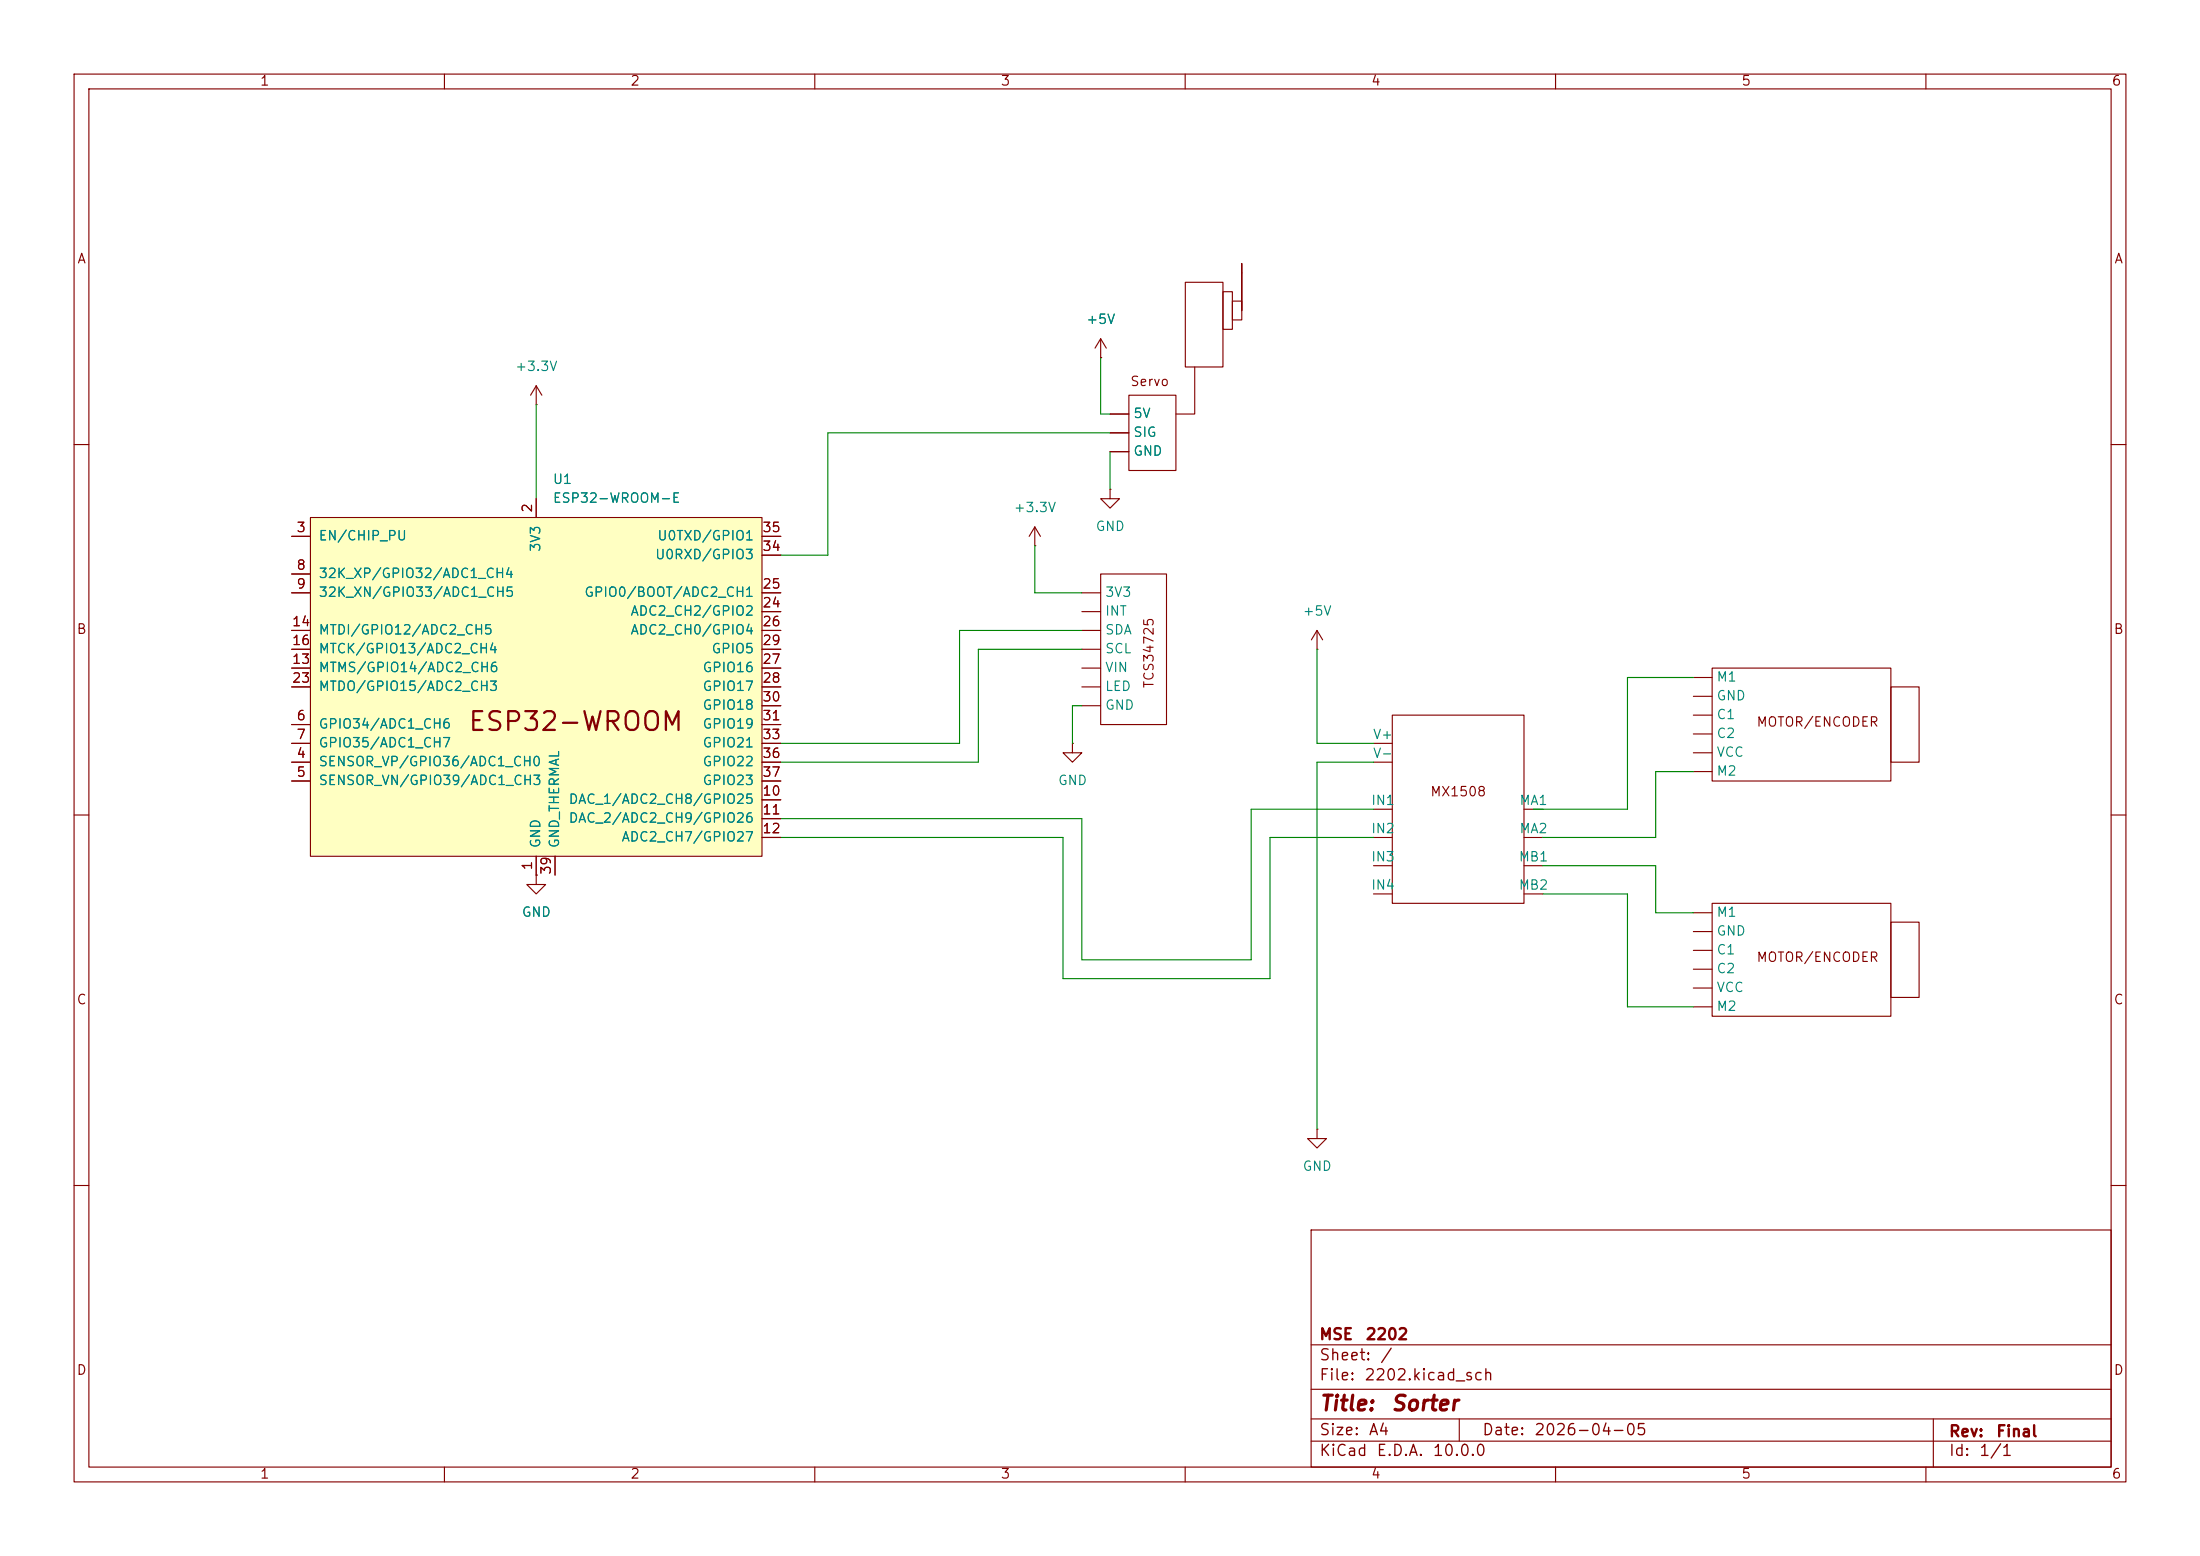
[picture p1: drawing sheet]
<svg xmlns="http://www.w3.org/2000/svg" width="297mm" height="210mm" viewBox="0 0 297 210" stroke-linecap="round" stroke-linejoin="round" font-family="sans-serif">
<g fill="none" stroke="#840000" stroke-width=".15">
<path d="M10 10h277v190h-277zM12 12h273v186h-273zM60 10v2M110 10v2M160 10v2M210 10v2M260 10v2M10 60h2M149.9 66v1.3h1.2l-1.2 1.3-1.3-1.3h1.3M149.9 66h.1M285 60h2M228.6 91.4h2.5"/>
<path d="M228.6 94h2.5M228.6 96.5h2.5M228.6 99.1h2.5M231.1 90.2h24.2v15.2h-24.2zM255.3 92.7h3.8v10.2h-3.8zM10 110h2M228.6 101.6h2.5M228.6 104.1h2.5M285 110h2M10 160h2M177 166h108v32h-108zM285 160h2"/>
<path d="M60 198v2M110 198v2M160 198v2M177 194.5h108M177 191.5h108M177 187.5h108M177 181.5h108M197 191.5v3M210 198v2M260 198v2M261 191.5v6.5"/>
</g>
<path d="M41.9 69.9h61v45.7h-61z" fill="#ffffc2"/>
<g fill="none" stroke="#840000" stroke-width=".15">
<path d="M160 38.1h5.1v11.4h-5.1zM165.1 39.4h1.3v5.1h-1.3zM167.6 35.6v1.2zM167.6 36.8v5.1zM72.4 54.6h.1M72.4 52.1v2.5M72.4 52.1l-.8 1.2M72.4 52.1l.8 1.2M148.6 48.3h.1M148.6 45.7l-.8 1.3M148.6 45.7l.8 1.3M148.6 45.7v2.6"/>
<path d="M149.9 55.9h2.5M149.9 58.4h2.5M152.4 53.3h6.3v10.2h-6.3zM161.3 49.5v6.4h-2.6M166.4 40.6h1.2v2.6h-1.2zM39.4 72.4h2.5M39.4 77.5h2.5M41.9 69.9h61v45.7h-61zM72.4 67.3v2.6M102.9 72.4h2.5M102.9 74.9h2.5M139.7 73.7h.1"/>
<path d="M139.7 71.1l-.8 1.3M139.7 71.1l.8 1.3M139.7 71.1v2.6M148.6 77.5h8.9v20.3h-8.9zM149.9 61h2.5M39.4 97.8h2.5M39.4 80h2.5M39.4 90.2h2.5M39.4 85.1h2.5M39.4 87.6h2.5M39.4 92.7h2.5M102.9 97.8h2.5"/>
<path d="M102.9 80h2.5M102.9 90.2h2.5M102.9 85.1h2.5M102.9 87.6h2.5M102.9 92.7h2.5M102.9 82.6h2.5M102.9 95.3h2.5M146 80h2.6M146 90.2h2.6M146 85.1h2.6M146 87.6h2.6M146 92.7h2.6"/>
<path d="M146 82.6h2.6M146 95.3h2.6M177.8 87.6h.1M177.8 85.1l-.8 1.3M177.8 85.1l.8 1.3M177.8 85.1v2.5M188 96.5h17.7v25.4h-17.7zM39.4 102.9h2.5M39.4 105.4h2.5M39.4 100.3h2.5M72.4 118.1v1.3h1.3l-1.3 1.3-1.3-1.3h1.3M72.4 118.1h.1"/>
<path d="M72.4 115.6v2.5M74.9 115.6v2.5M102.9 102.9h2.5M102.9 105.4h2.5M102.9 100.3h2.5M102.9 108h2.5M102.9 110.5h2.5M102.9 113h2.5M144.8 100.3v1.3h1.2l-1.2 1.3-1.3-1.3h1.3M144.8 100.3h.1M185.4 102.9h2.6M185.4 100.3h2.6"/>
<path d="M185.4 113h2.6M185.4 109.2h2.6M185.4 116.8h2.6M205.7 113h2.6M205.7 109.2h2.6M205.7 116.8h2.6M185.4 120.7h2.6M205.7 120.7h2.6M228.6 123.2h2.5M228.6 125.7h2.5M228.6 128.3h2.5M228.6 130.8h2.5"/>
<path d="M228.6 133.4h2.5M228.6 135.9h2.5M231.1 121.9h24.2v15.3h-24.2zM255.3 124.5h3.8v10.1h-3.8zM177.8 152.4v1.3h1.3l-1.3 1.2-1.3-1.2h1.3M177.8 152.4h.1"/>
</g>
<g fill="none" stroke="#008400" stroke-width=".15">
<path d="M72.4 54.6v12.7M148.6 48.3v7.6h1.3M149.9 58.4h-38.1v16.5h-6.4M139.7 73.7v6.3h6.3M149.9 61v5M146 87.6h-13.9v15.3h-26.7M146 95.3h-1.2v5M146 85.1h-16.5v15.2h-24.1M177.8 87.6v12.7h7.6M228.6 91.4h-8.9v17.8h-12.7M105.4 113h38.1v19.1h27.9v-19.1h14M185.4 109.2h-16.5v20.3h-22.9v-19h-40.6"/>
<path d="M185.4 102.9h-7.6v49.5M208.3 116.8h15.2v6.4h5.1M228.6 104.1h-5.1v8.9h-15.2M208.3 120.7h11.4v15.2h8.9"/>
</g>
<text font-size="2.5" fill="#840000" x="63" y="99.3">ESP32-­WROOM­</text>
<g font-size="2" fill="#840000">
<text x="178" y="190.9">Title:</text>
<text x="187.7" y="190.9">Sorter</text>
</g>
<g font-size="1.5" fill="#840000">
<text x="178" y="184">Sheet:</text>
<text x="178" y="181.2">MSE</text>
<text x="184.2" y="181.2">2202</text>
<text x="186.2" y="184">/</text>
<text x="178" y="186.7">File:</text>
<text x="184.1" y="186.7">2202.kicad_sch</text>
<text x="178" y="196.9">KiCad</text>
<text x="178" y="194.1">Size:</text>
<text x="184.7" y="194.1">A4</text>
<text x="185.7" y="196.9">E.D.A.</text>
<text x="193.3" y="196.9">10.0.0</text>
<text x="200" y="194.1">Date:</text>
<text x="207" y="194.1">2026-04-05</text>
<text x="263" y="194.3">Rev:</text>
<text x="263" y="196.9">Id:</text>
<text x="267.1" y="196.9">1/1</text>
<text x="269.4" y="194.3">Final</text>
</g>
<g font-size="1.3" fill="#840000">
<text x="35" y="11.9">1</text>
<text x="85" y="11.9">2</text>
<text x="135" y="11.9">3</text>
<text x="185" y="11.9">4</text>
<text x="235" y="11.9">5</text>
<text x="285" y="11.9">6</text>
<text x="10.3" y="35.9">A</text>
<text x="285.3" y="35.9">A</text>
<text x="152.5" y="52.4">Servo</text>
<text x="72.1" y="69.3" transform="rotate(-90 72.1 69.3)">2</text>
<text x="39.9" y="72.1">3</text>
<text x="39.9" y="77.2">8</text>
<text x="102.8" y="74.7">34</text>
<text x="102.8" y="72.1">35</text>
<text x="39.9" y="79.8">9</text>
<text x="102.8" y="82.3">24</text>
<text x="102.8" y="79.8">25</text>
<text x="10.3" y="85.9">B</text>
<text x="39.3" y="89.9">13</text>
<text x="39.3" y="84.8">14</text>
<text x="39.3" y="87.4">16</text>
<text x="102.8" y="84.8">26</text>
<text x="102.8" y="89.9">27</text>
<text x="102.8" y="87.4">29</text>
<text x="285.3" y="85.9">B</text>
<text x="39.3" y="92.5">23</text>
<text x="102.8" y="92.5">28</text>
<text x="102.8" y="95">30</text>
<text x="156.1" y="93" transform="rotate(-90 156.1 93)">TCS34725</text>
<text x="39.9" y="97.5">6</text>
<text x="39.9" y="100.1">7</text>
<text x="102.8" y="97.5">31</text>
<text x="102.8" y="100.1">33</text>
<text x="237" y="98.4">MOTOR/ENCODER</text>
<text x="39.9" y="102.6">4</text>
<text x="39.9" y="105.2">5</text>
<text x="102.8" y="107.7">10</text>
<text x="102.8" y="102.6">36</text>
<text x="102.8" y="105.2">37</text>
<text x="193" y="107.8">MX1508</text>
<text x="102.8" y="110.2">11</text>
<text x="102.8" y="112.8">12</text>
<text x="72.1" y="117.5" transform="rotate(-90 72.1 117.5)">1</text>
<text x="74.7" y="118.2" transform="rotate(-90 74.7 118.2)">39</text>
<text x="237" y="130.1">MOTOR/ENCODER</text>
<text x="10.3" y="135.9">C</text>
<text x="285.3" y="135.9">C</text>
<text x="10.3" y="185.9">D</text>
<text x="285.3" y="185.9">D</text>
<text x="35" y="199.9">1</text>
<text x="85" y="199.9">2</text>
<text x="135" y="199.9">3</text>
<text x="185" y="199.9">4</text>
<text x="235" y="199.9">5</text>
<text x="285" y="199.9">6</text>
</g>
<g font-size="1.3" fill="#008484">
<text x="146.6" y="44">+5V</text>
<text x="69.4" y="50.4">+3.3V</text>
<text x="152.9" y="56.7">5V</text>
<text x="152.9" y="59.3">SIG</text>
<text x="74.5" y="65.6">U1</text>
<text x="152.9" y="61.8">GND</text>
<text x="74.5" y="68.2">ESP32-WROOM-E</text>
<text x="136.8" y="69.4">+3.3V</text>
<text x="147.8" y="72">GND</text>
<text x="42.9" y="73.3">EN/CHIP_PU</text>
<text x="73.3" y="74.6" transform="rotate(-90 73.3 74.6)">3V3</text>
<text x="88.3" y="75.8">U0RXD/GPIO3</text>
<text x="88.6" y="73.3">U0TXD/GPIO1</text>
<text x="42.9" y="78.3">32K_XP/GPIO32/ADC1_CH4</text>
<text x="42.9" y="80.9">32K_XN/GPIO33/ADC1_CH5</text>
<text x="78.8" y="80.9">GPIO0/BOOT/ADC2_CH1</text>
<text x="85" y="83.4">ADC2_CH2/GPIO2</text>
<text x="149.1" y="83.4">INT</text>
<text x="149.1" y="80.9">3V3</text>
<text x="175.8" y="83.4">+5V</text>
<text x="42.9" y="86">MTDI/GPIO12/ADC2_CH5</text>
<text x="42.9" y="88.5">MTCK/GPIO13/ADC2_CH4</text>
<text x="85" y="86">ADC2_CH0/GPIO4</text>
<text x="96" y="88.5">GPIO5</text>
<text x="149.1" y="88.5">SCL</text>
<text x="149.1" y="86">SDA</text>
<text x="42.9" y="91">MTMS/GPIO14/ADC2_CH6</text>
<text x="42.9" y="93.6">MTDO/GPIO15/ADC2_CH3</text>
<text x="94.8" y="91">GPIO16</text>
<text x="94.8" y="93.6">GPIO17</text>
<text x="149.1" y="93.6">LED</text>
<text x="149.1" y="91">VIN</text>
<text x="231.6" y="92.3">M1</text>
<text x="231.6" y="94.8">GND</text>
<text x="42.9" y="98.7">GPIO34/ADC1_CH6</text>
<text x="42.9" y="101.2">GPIO35/ADC1_CH7</text>
<text x="94.8" y="96.1">GPIO18</text>
<text x="94.8" y="98.7">GPIO19</text>
<text x="94.8" y="101.2">GPIO21</text>
<text x="149.1" y="96.1">GND</text>
<text x="185.3" y="100.1">V+</text>
<text x="231.6" y="97.4">C1</text>
<text x="231.6" y="99.9">C2</text>
<text x="42.9" y="103.7">SENSOR_VP/GPIO36/ADC1_CH0</text>
<text x="42.9" y="106.3">SENSOR_VN/GPIO39/ADC1_CH3</text>
<text x="94.8" y="103.7">GPIO22</text>
<text x="94.8" y="106.3">GPIO23</text>
<text x="142.7" y="106.3">GND</text>
<text x="185.3" y="102.6">V-</text>
<text x="231.6" y="102.5">VCC</text>
<text x="231.6" y="105">M2</text>
<text x="76.7" y="108.8">DAC_1/ADC2_CH8/GPIO25</text>
<text x="76.7" y="111.4">DAC_2/ADC2_CH9/GPIO26</text>
<text x="83.8" y="113.9">ADC2_CH7/GPIO27</text>
<text x="185" y="109">IN1</text>
<text x="185" y="112.8">IN2</text>
<text x="205" y="109">MA1</text>
<text x="205" y="112.8">MA2</text>
<text x="73.3" y="114.6" transform="rotate(-90 73.3 114.6)">GND</text>
<text x="75.8" y="114.6" transform="rotate(-90 75.8 114.6)">GND_THERMAL</text>
<text x="185" y="116.6">IN3</text>
<text x="204.9" y="116.6">MB1</text>
<text x="70.4" y="124.1">GND</text>
<text x="185" y="120.4">IN4</text>
<text x="204.9" y="120.4">MB2</text>
<text x="231.6" y="124.1">M1</text>
<text x="231.6" y="126.6">GND</text>
<text x="231.6" y="129.1">C1</text>
<text x="231.6" y="131.7">C2</text>
<text x="231.6" y="134.2">VCC</text>
<text x="231.6" y="136.8">M2</text>
<text x="175.8" y="158.3">GND</text>
</g>
</svg>
